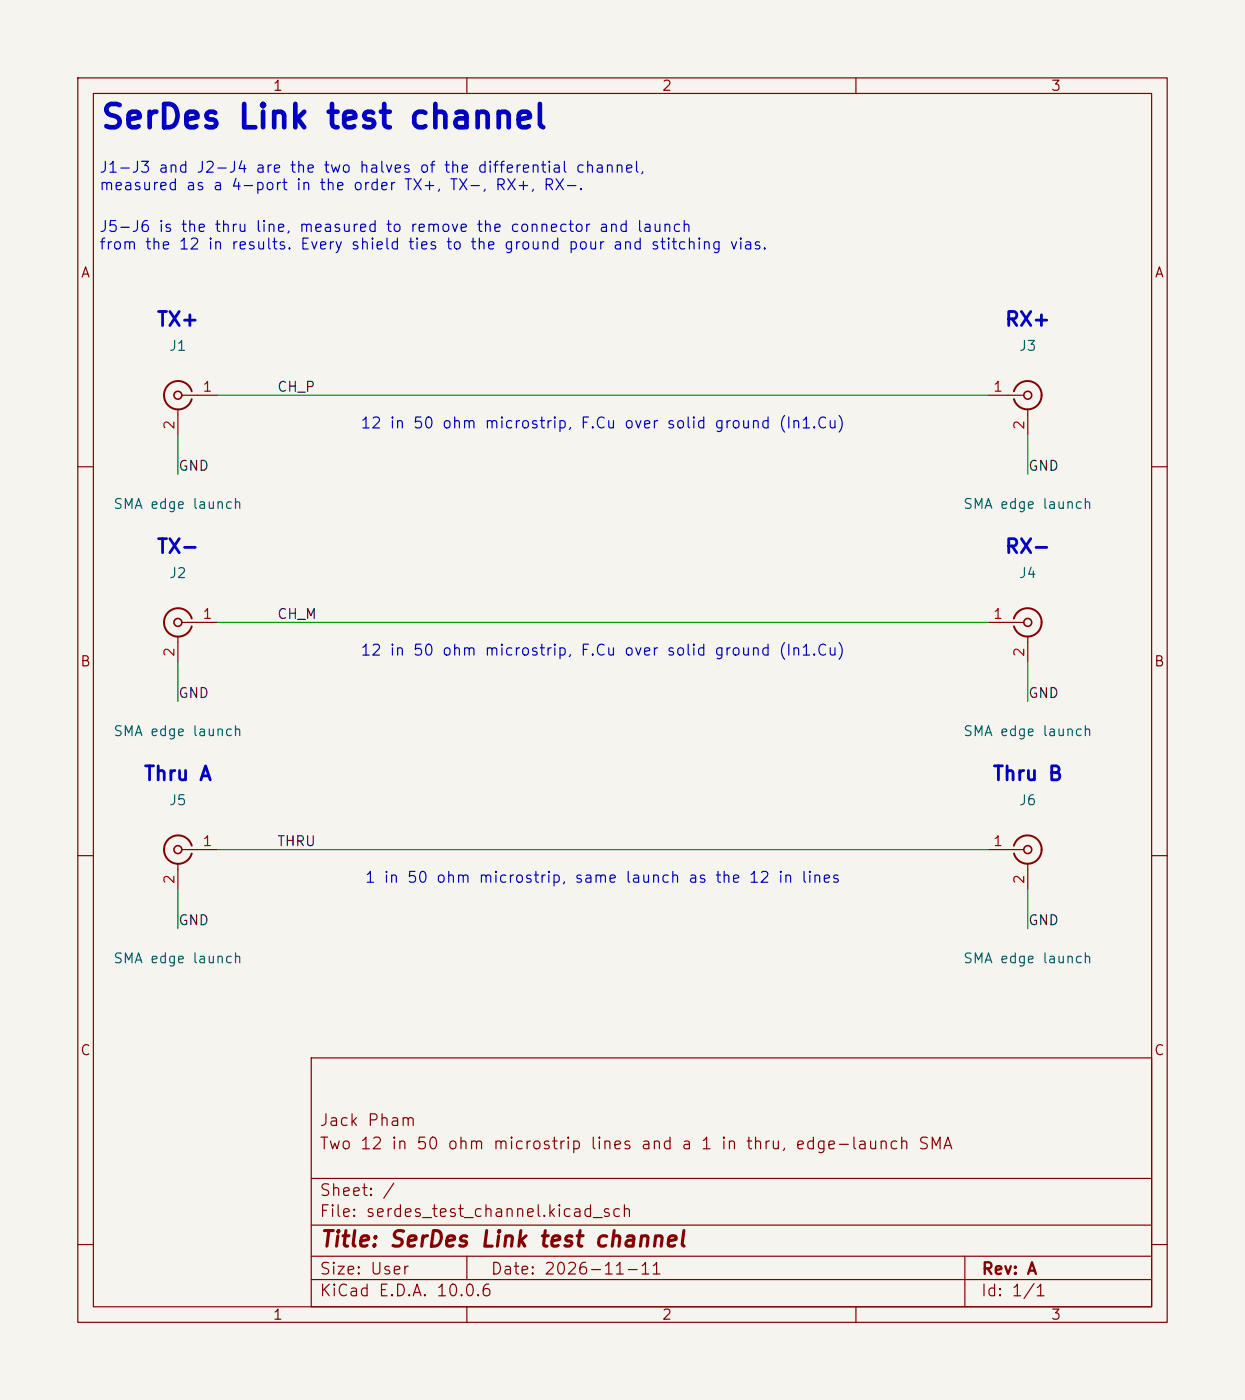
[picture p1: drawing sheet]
(kicad_sch
 (version 20250114)
 (generator "eeschema")
 (generator_version "10.0")
 (paper "User" 160 180)
 (title_block (title "SerDes Link test channel") (date "2026-11-11") (rev "A") (comment 1 "Two 12 in 50 ohm microstrip lines and a 1 in thru, edge-launch SMA") (comment 2 "Jack Pham"))
 (lib_symbols
  (symbol "Connector:Conn_Coaxial"
    (pin_names
    (offset 1.016) (hide yes)) (exclude_from_sim no) (in_bom yes) (on_board yes)
    (in_pos_files yes)
    (duplicate_pin_numbers_are_jumpers no)
    (property "Reference" "J" (at 0.254 3.048 0) (show_name no) (do_not_autoplace no) (effects (font (size 1.27 1.27))))
    (property "Value" "Conn_Coaxial" (at 2.921 0 90) (show_name no) (do_not_autoplace no) (effects (font (size 1.27 1.27))))
    (property "Footprint" "" (at 0 0 0) (show_name no) (do_not_autoplace no) (hide yes) (effects (font (size 1.27 1.27))))
    (property "Datasheet" "" (at 0 0 0) (show_name no) (do_not_autoplace no) (hide yes) (effects (font (size 1.27 1.27))))
    (property "Description" "coaxial connector (BNC, SMA, SMB, SMC, Cinch/RCA, LEMO, ...)" (at 0 0 0) (show_name no) (do_not_autoplace no) (hide yes) (effects (font (size 1.27 1.27))))
    (symbol "Conn_Coaxial_0_1"
    (polyline (pts (xy -2.54 0) (xy -0.508 0)) (stroke (width 0) (type default)) (fill (type none)))
    (arc (start 1.778 0) (mid 0.222 -1.8079) (end -1.778 -0.508) (stroke (width 0.254) (type default)) (fill (type none)))
    (arc (start -1.778 0.508) (mid 0.2221 1.8084) (end 1.778 0) (stroke (width 0.254) (type default)) (fill (type none)))
    (circle (center 0 0) (radius 0.508) (stroke (width 0.2032) (type default)) (fill (type none)))
    (polyline (pts (xy 0 -2.54) (xy 0 -1.778)) (stroke (width 0) (type default)) (fill (type none))))
    (symbol "Conn_Coaxial_1_1"
    (pin passive line (at -5.08 0 0) (length 2.54) (name "In" (effects (font (size 1.27 1.27)))) (number "1" (effects (font (size 1.27 1.27)))))
    (pin passive line (at 0 -5.08 90) (length 2.54) (name "Ext" (effects (font (size 1.27 1.27)))) (number "2" (effects (font (size 1.27 1.27))))))
    (embedded_fonts no)))
 (symbol (lib_id "Connector:Conn_Coaxial") (at 22.86 50.8 0) (mirror y) (unit 1) (body_style 1)
  (exclude_from_sim no) (in_bom yes) (on_board yes) (in_pos_files yes) (dnp no)
  (property "Reference" "J1" (at 22.86 44.449999999999996 0) (effects (font (size 1.27 1.27))))
  (property "Value" "SMA edge launch" (at 22.86 64.77 0) (effects (font (size 1.27 1.27))))
  (property "Footprint" "Connector_Coaxial:SMA_Amphenol_132289_EdgeMount" (at 22.86 50.8 0) (effects (font (size 1.27 1.27)) (hide yes)))
  (property "Datasheet" "" (at 22.86 50.8 0) (effects (font (size 1.27 1.27)) (hide yes)))
  (pin "1")
  (pin "2"))
 (wire (pts (xy 22.86 55.879999999999995) (xy 22.86 60.959999999999994)) (stroke (width 0) (type default)))
 (label "GND" (at 22.86 60.959999999999994 0) (effects (font (size 1.27 1.27)) (justify left bottom)))
 (text "TX+" (at 22.86 41.269999999999996 0) (effects (font (size 1.8 1.8) bold)))
 (symbol (lib_id "Connector:Conn_Coaxial") (at 132.08 50.8 0) (unit 1) (body_style 1)
  (exclude_from_sim no) (in_bom yes) (on_board yes) (in_pos_files yes) (dnp no)
  (property "Reference" "J3" (at 132.08 44.449999999999996 0) (effects (font (size 1.27 1.27))))
  (property "Value" "SMA edge launch" (at 132.08 64.77 0) (effects (font (size 1.27 1.27))))
  (property "Footprint" "Connector_Coaxial:SMA_Amphenol_132289_EdgeMount" (at 132.08 50.8 0) (effects (font (size 1.27 1.27)) (hide yes)))
  (property "Datasheet" "" (at 132.08 50.8 0) (effects (font (size 1.27 1.27)) (hide yes)))
  (pin "1")
  (pin "2"))
 (wire (pts (xy 132.08 55.879999999999995) (xy 132.08 60.959999999999994)) (stroke (width 0) (type default)))
 (label "GND" (at 132.08 60.959999999999994 0) (effects (font (size 1.27 1.27)) (justify left bottom)))
 (text "RX+" (at 132.08 41.269999999999996 0) (effects (font (size 1.8 1.8) bold)))
 (wire (pts (xy 27.939999999999998 50.8) (xy 127.00000000000001 50.8)) (stroke (width 0) (type default)))
 (label "CH_P" (at 35.559999999999995 50.8 0) (effects (font (size 1.27 1.27)) (justify left bottom)))
 (text "12 in 50 ohm microstrip, F.Cu over solid ground (In1.Cu)" (at 77.47 54.61 0) (effects (font (size 1.4 1.4))))
 (symbol (lib_id "Connector:Conn_Coaxial") (at 22.86 80.00999999999999 0) (mirror y) (unit 1) (body_style 1)
  (exclude_from_sim no) (in_bom yes) (on_board yes) (in_pos_files yes) (dnp no)
  (property "Reference" "J2" (at 22.86 73.66 0) (effects (font (size 1.27 1.27))))
  (property "Value" "SMA edge launch" (at 22.86 93.97999999999999 0) (effects (font (size 1.27 1.27))))
  (property "Footprint" "Connector_Coaxial:SMA_Amphenol_132289_EdgeMount" (at 22.86 80.00999999999999 0) (effects (font (size 1.27 1.27)) (hide yes)))
  (property "Datasheet" "" (at 22.86 80.00999999999999 0) (effects (font (size 1.27 1.27)) (hide yes)))
  (pin "1")
  (pin "2"))
 (wire (pts (xy 22.86 85.08999999999999) (xy 22.86 90.16999999999999)) (stroke (width 0) (type default)))
 (label "GND" (at 22.86 90.16999999999999 0) (effects (font (size 1.27 1.27)) (justify left bottom)))
 (text "TX-" (at 22.86 70.47999999999999 0) (effects (font (size 1.8 1.8) bold)))
 (symbol (lib_id "Connector:Conn_Coaxial") (at 132.08 80.00999999999999 0) (unit 1) (body_style 1)
  (exclude_from_sim no) (in_bom yes) (on_board yes) (in_pos_files yes) (dnp no)
  (property "Reference" "J4" (at 132.08 73.66 0) (effects (font (size 1.27 1.27))))
  (property "Value" "SMA edge launch" (at 132.08 93.97999999999999 0) (effects (font (size 1.27 1.27))))
  (property "Footprint" "Connector_Coaxial:SMA_Amphenol_132289_EdgeMount" (at 132.08 80.00999999999999 0) (effects (font (size 1.27 1.27)) (hide yes)))
  (property "Datasheet" "" (at 132.08 80.00999999999999 0) (effects (font (size 1.27 1.27)) (hide yes)))
  (pin "1")
  (pin "2"))
 (wire (pts (xy 132.08 85.08999999999999) (xy 132.08 90.16999999999999)) (stroke (width 0) (type default)))
 (label "GND" (at 132.08 90.16999999999999 0) (effects (font (size 1.27 1.27)) (justify left bottom)))
 (text "RX-" (at 132.08 70.47999999999999 0) (effects (font (size 1.8 1.8) bold)))
 (wire (pts (xy 27.939999999999998 80.00999999999999) (xy 127.00000000000001 80.00999999999999)) (stroke (width 0) (type default)))
 (label "CH_M" (at 35.559999999999995 80.00999999999999 0) (effects (font (size 1.27 1.27)) (justify left bottom)))
 (text "12 in 50 ohm microstrip, F.Cu over solid ground (In1.Cu)" (at 77.47 83.82 0) (effects (font (size 1.4 1.4))))
 (symbol (lib_id "Connector:Conn_Coaxial") (at 22.86 109.22 0) (mirror y) (unit 1) (body_style 1)
  (exclude_from_sim no) (in_bom yes) (on_board yes) (in_pos_files yes) (dnp no)
  (property "Reference" "J5" (at 22.86 102.87 0) (effects (font (size 1.27 1.27))))
  (property "Value" "SMA edge launch" (at 22.86 123.19 0) (effects (font (size 1.27 1.27))))
  (property "Footprint" "Connector_Coaxial:SMA_Amphenol_132289_EdgeMount" (at 22.86 109.22 0) (effects (font (size 1.27 1.27)) (hide yes)))
  (property "Datasheet" "" (at 22.86 109.22 0) (effects (font (size 1.27 1.27)) (hide yes)))
  (pin "1")
  (pin "2"))
 (wire (pts (xy 22.86 114.3) (xy 22.86 119.38)) (stroke (width 0) (type default)))
 (label "GND" (at 22.86 119.38 0) (effects (font (size 1.27 1.27)) (justify left bottom)))
 (text "Thru A" (at 22.86 99.69 0) (effects (font (size 1.8 1.8) bold)))
 (symbol (lib_id "Connector:Conn_Coaxial") (at 132.08 109.22 0) (unit 1) (body_style 1)
  (exclude_from_sim no) (in_bom yes) (on_board yes) (in_pos_files yes) (dnp no)
  (property "Reference" "J6" (at 132.08 102.87 0) (effects (font (size 1.27 1.27))))
  (property "Value" "SMA edge launch" (at 132.08 123.19 0) (effects (font (size 1.27 1.27))))
  (property "Footprint" "Connector_Coaxial:SMA_Amphenol_132289_EdgeMount" (at 132.08 109.22 0) (effects (font (size 1.27 1.27)) (hide yes)))
  (property "Datasheet" "" (at 132.08 109.22 0) (effects (font (size 1.27 1.27)) (hide yes)))
  (pin "1")
  (pin "2"))
 (wire (pts (xy 132.08 114.3) (xy 132.08 119.38)) (stroke (width 0) (type default)))
 (label "GND" (at 132.08 119.38 0) (effects (font (size 1.27 1.27)) (justify left bottom)))
 (text "Thru B" (at 132.08 99.69 0) (effects (font (size 1.8 1.8) bold)))
 (wire (pts (xy 27.939999999999998 109.22) (xy 127.00000000000001 109.22)) (stroke (width 0) (type default)))
 (label "THRU" (at 35.559999999999995 109.22 0) (effects (font (size 1.27 1.27)) (justify left bottom)))
 (text "1 in 50 ohm microstrip, same launch as the 12 in lines" (at 77.47 113.03 0) (effects (font (size 1.4 1.4))))
 (text "SerDes Link test channel" (at 12.7 15.24 0) (effects (font (size 3 3) bold) (justify left)))
 (text "J1-J3 and J2-J4 are the two halves of the differential channel,\nmeasured as a 4-port in the order TX+, TX-, RX+, RX-." (at 12.7 22.86 0) (effects (font (size 1.4 1.4)) (justify left)))
 (text "J5-J6 is the thru line, measured to remove the connector and launch\nfrom the 12 in results. Every shield ties to the ground pour and stitching vias." (at 12.7 30.48 0) (effects (font (size 1.4 1.4)) (justify left)))
 (sheet_instances (path "" (page "1")))
 (embedded_fonts no))
